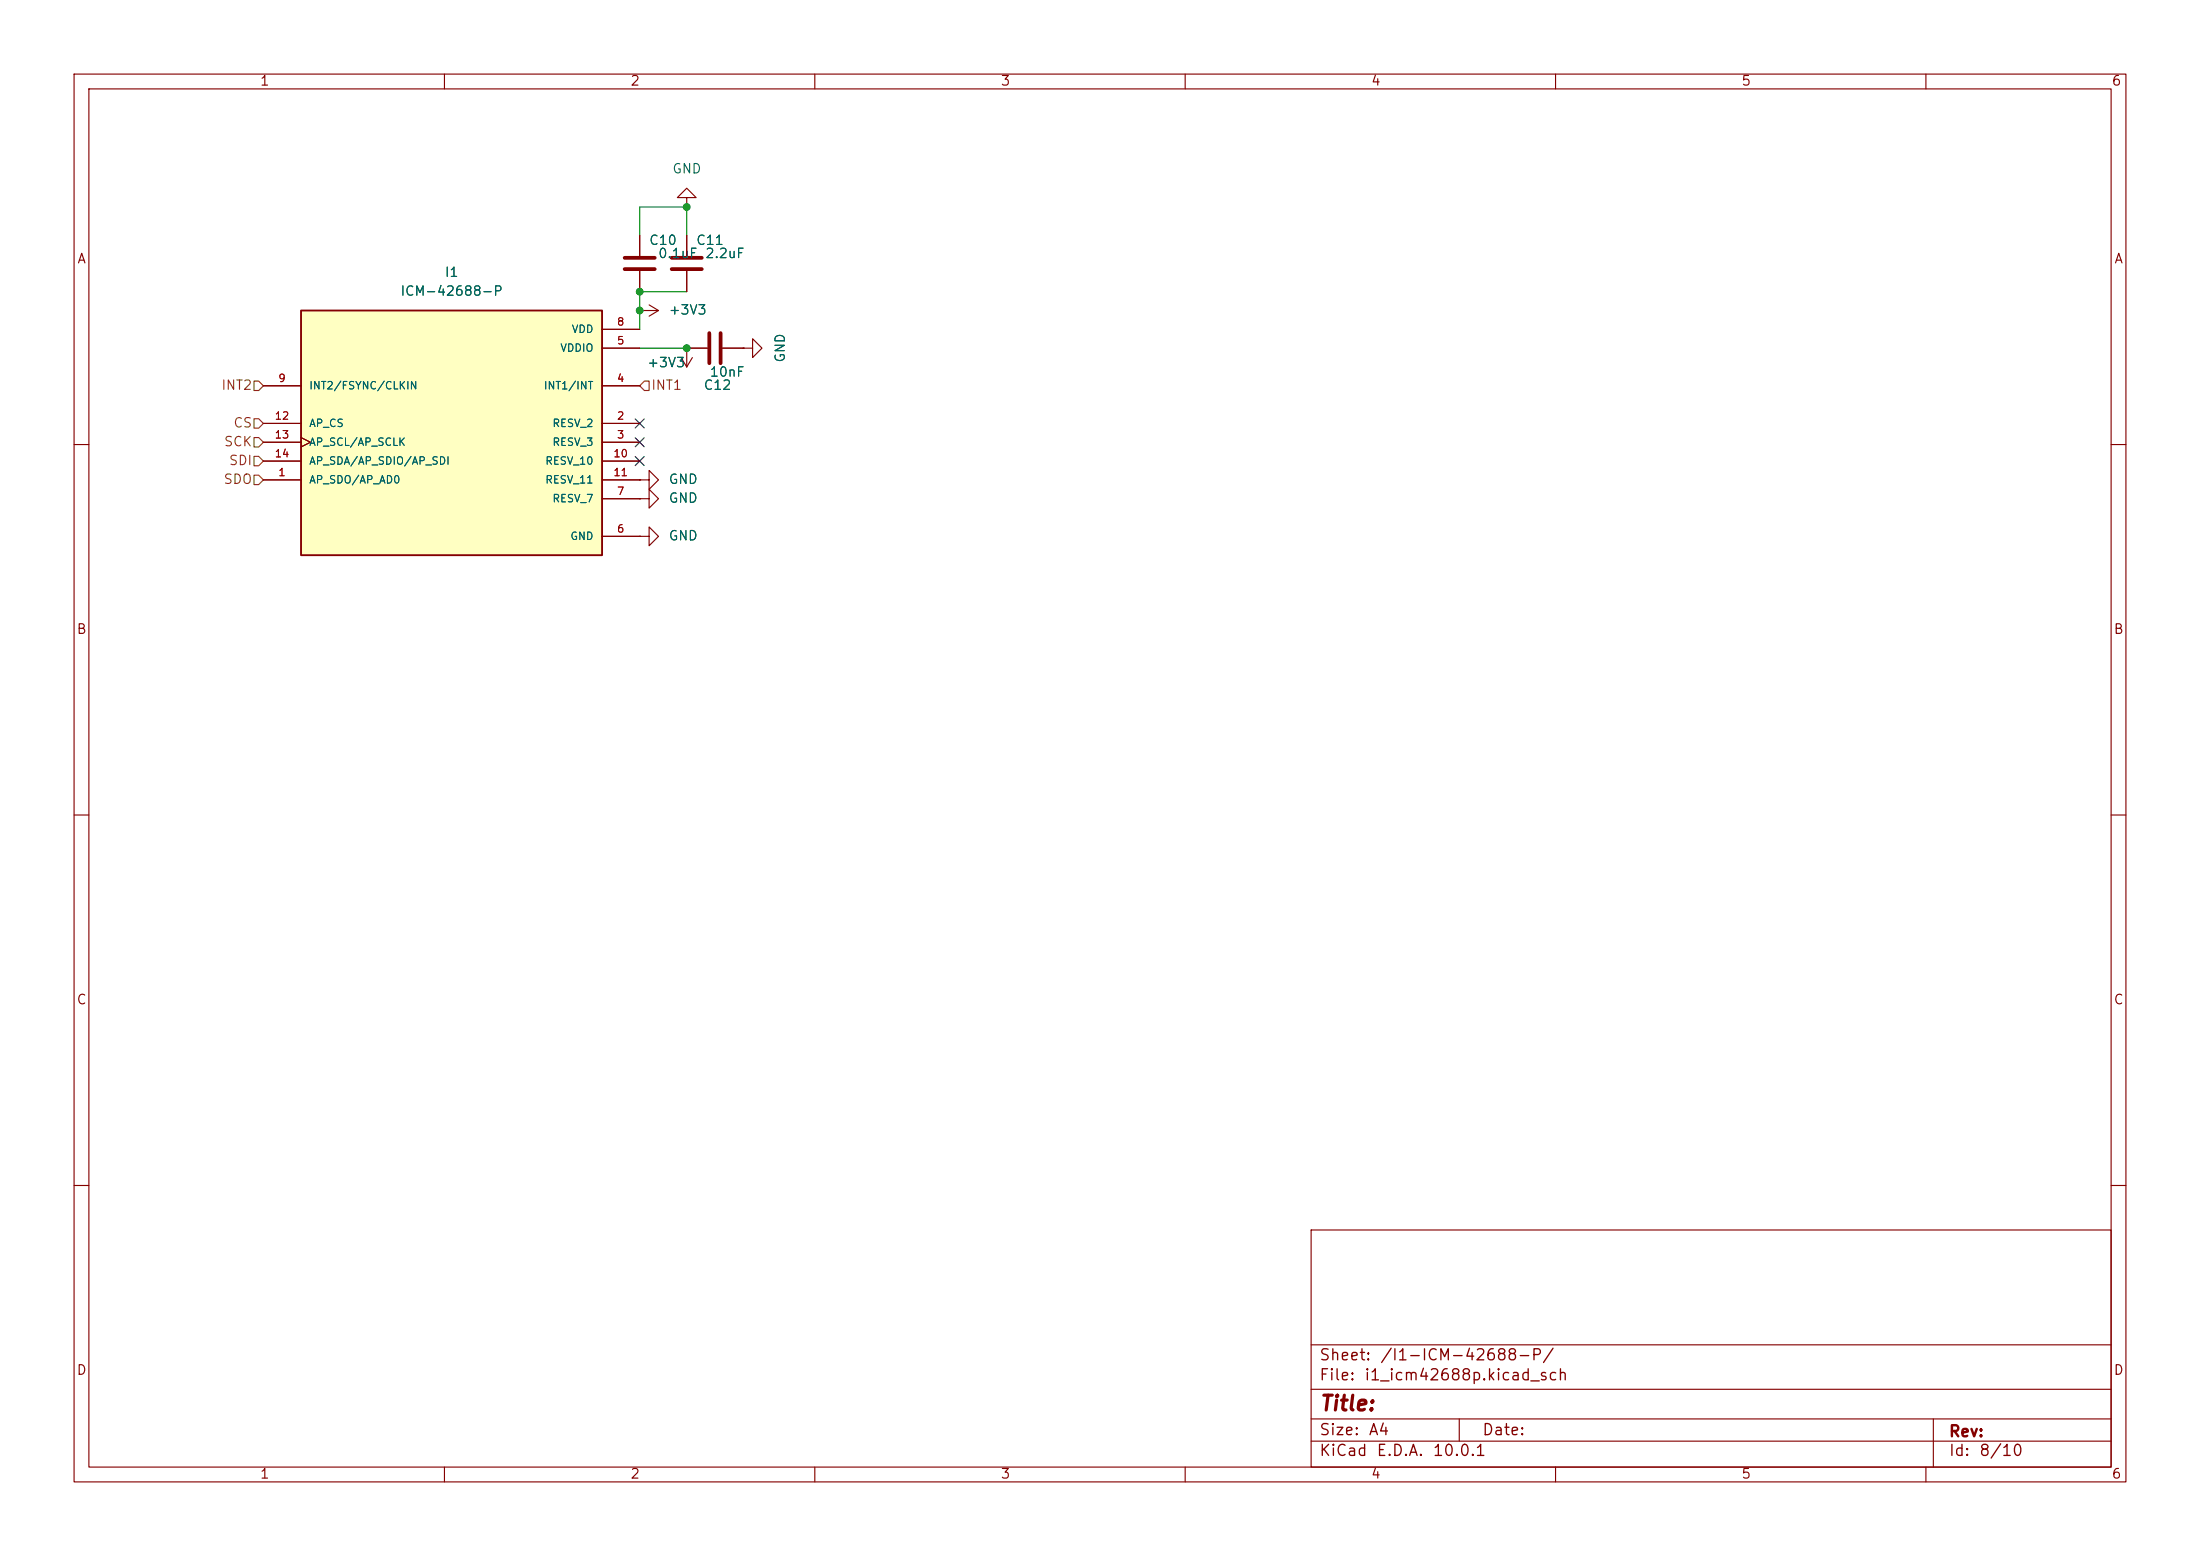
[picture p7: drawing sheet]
<svg xmlns="http://www.w3.org/2000/svg" width="297mm" height="210mm" viewBox="0 0 297 210" stroke-linecap="round" stroke-linejoin="round" font-family="sans-serif">
<g fill="none" stroke="#840000" stroke-width=".15">
<path d="M10 10h277v190h-277zM12 12h273v186h-273zM60 10v2M110 10v2M160 10v2M210 10v2M260 10v2M86.4 31.8v2.7M86.4 36.6v2.8M92.7 26.7h1.3l-1.3-1.3-1.3 1.3h1.3v1.2M92.7 27.9h.1M92.7 31.8v2.7"/>
<path d="M92.7 36.6v2.8M10 60h2M86.4 72.4h1.2v-1.3l1.3 1.3-1.3 1.3v-1.3M86.4 72.4h.1M86.4 67.3h1.2v-1.3l1.3 1.3-1.3 1.3v-1.3M86.4 67.3h.1M285 60h2M10 110h2M285 110h2M10 160h2M177 166h108v32h-108zM285 160h2"/>
<path d="M60 198v2M110 198v2M160 198v2M177 194.5h108M177 191.5h108M177 187.5h108M177 181.5h108M197 191.5v3M210 198v2M260 198v2M261 191.5v6.5"/>
</g>
<path d="M84.3 34.8h4.1M84.3 36.3h4.1M90.7 34.8h4M90.7 36.3h4" fill="none" stroke="#840000" stroke-width=".51"/>
<path d="M40.6 41.9h40.7v33h-40.7z" fill="#ffffc2"/>
<path d="M40.6 41.9h40.7v33h-40.7z" fill="none" stroke="#840000" stroke-width=".25"/>
<g fill="none" stroke="#840000" stroke-width=".15">
<path d="M86.4 31.8v2.7M86.4 36.6v2.8M92.7 31.8v2.7M92.7 36.6v2.8M35.6 57.2h5M35.6 59.7h5M35.6 52.1h5M40.6 59.1l1.3 .6-1.3 .6M81.3 57.2h5.1M81.3 59.7h5.1M81.3 52.1h5.1M81.3 47h5.1"/>
<path d="M81.3 44.5h5.1M86.4 41.9h.1M86.4 41.9h2.5M87.6 41.1l1.3 .8M88.9 41.9l-1.3 .8M91.9 48.3l.8 1.2M92.7 47h.1M92.7 47h2.8M92.7 47v2.5M93.5 48.3l-.8 1.2M97.5 47h2.8M100.3 47h1.3v-1.3l1.3 1.3-1.3 1.3v-1.3"/>
<path d="M100.3 47h.1M35.6 64.8h5M35.6 62.2h5M81.3 64.8h5.1M81.3 72.4h5.1M81.3 67.3h5.1M81.3 62.2h5.1M86.4 64.8h1.2v-1.3l1.3 1.3-1.3 1.2v-1.2M86.4 64.8h.1M86.4 67.3h.1M86.4 72.4h.1"/>
</g>
<path d="M95.8 45v4M97.3 45v4" fill="none" stroke="#840000" stroke-width=".51"/>
<path d="M34.3 51.4h.6l.7 .7-.7 .6h-.6zM34.3 56.5h.6l.7 .7-.7 .6h-.6zM34.3 59.1h.6l.7 .6-.7 .6h-.6zM87 51.4h.6v1.3h-.6l-.6-.6zM34.3 64.1h.6l.7 .7-.7 .6h-.6zM34.3 61.6h.6l.7 .6-.7 .7h-.6z" fill="none" stroke="#725600" stroke-width=".15"/>
<path d="M86.4 31.8v-3.9h6.3v3.9M92.7 39.4h-6.3v5.1M86.4 47h6.3" fill="none" stroke="#009600" stroke-width=".15"/>
<path d="M85.8 56.5l1.2 1.3M85.8 59.1l1.2 1.2M87 56.5l-1.2 1.3M87 59.1l-1.2 1.2M85.8 61.6l1.2 1.2M87 61.6l-1.2 1.2" fill="none" stroke="#000084" stroke-width=".15"/>
<g fill="#009600" stroke="#009600" stroke-width=".14">
<circle cx="92.7" cy="27.9" r=".46"/>
<circle cx="92.7" cy="47" r=".46"/>
<circle cx="86.4" cy="39.4" r=".46"/>
<circle cx="86.4" cy="41.9" r=".46"/>
</g>
<text font-size="2" fill="#840000" x="178" y="190.9">Title:</text>
<g font-size="1.5" fill="#840000">
<text x="178" y="184">Sheet:</text>
<text x="186.2" y="184">/I1-ICM-42688-P/</text>
<text x="178" y="186.7">File:</text>
<text x="184.1" y="186.7">i1_icm42688p.kicad_sch</text>
<text x="178" y="196.9">KiCad</text>
<text x="178" y="194.1">Size:</text>
<text x="184.7" y="194.1">A4</text>
<text x="185.7" y="196.9">E.D.A.</text>
<text x="193.3" y="196.9">10.0.1</text>
<text x="200" y="194.1">Date:</text>
<text x="263" y="194.3">Rev:</text>
<text x="263" y="196.9">Id:</text>
<text x="267.1" y="196.9">8/10</text>
</g>
<g font-size="1.3" fill="#840000">
<text x="35" y="11.9">1</text>
<text x="85" y="11.9">2</text>
<text x="135" y="11.9">3</text>
<text x="185" y="11.9">4</text>
<text x="235" y="11.9">5</text>
<text x="285" y="11.9">6</text>
<text x="10.3" y="35.9">A</text>
<text x="285.3" y="35.9">A</text>
<text x="10.3" y="85.9">B</text>
<text x="285.3" y="85.9">B</text>
<text x="10.3" y="135.9">C</text>
<text x="285.3" y="135.9">C</text>
<text x="10.3" y="185.9">D</text>
<text x="285.3" y="185.9">D</text>
<text x="35" y="199.9">1</text>
<text x="85" y="199.9">2</text>
<text x="135" y="199.9">3</text>
<text x="185" y="199.9">4</text>
<text x="235" y="199.9">5</text>
<text x="285" y="199.9">6</text>
</g>
<g font-size="1.3" fill="#006464">
<text x="90.7" y="23.7">GND</text>
<text x="87.5" y="33.4">C10</text>
<text x="88.8" y="35.2">0.1uF 2.2uF</text>
<text x="93.9" y="33.4">C11</text>
<text x="54" y="40.2">ICM-42688-P</text>
<text x="60" y="37.7">I1</text>
<text x="90.2" y="42.8">+3V3</text>
<text x="87.3" y="49.9">+3V3</text>
<text x="94.9" y="52.9">C12</text>
<text x="95.7" y="51.2">10nF</text>
<text x="106.3" y="49" transform="rotate(-90 106.3 49)">GND</text>
<text x="90.2" y="65.6">GND</text>
<text x="90.2" y="68.2">GND</text>
<text x="90.2" y="73.3">GND</text>
</g>
<g font-size="1.3" fill="#725600">
<text x="29.8" y="52.9">INT2</text>
<text x="87.8" y="52.9">INT1</text>
<text x="31.4" y="58">CS</text>
<text x="30.1" y="65.6">SDO</text>
<text x="30.1" y="60.6">SCK</text>
<text x="30.8" y="63.1">SDI</text>
</g>
<g font-size="1" fill="#006464">
<text x="75.6" y="47.7">VDDIO</text>
<text x="77.1" y="45.2">VDD</text>
<text x="41.7" y="52.8">INT2/FSYNC/CLKIN</text>
<text x="73.3" y="52.8">INT1/INT</text>
<text x="41.7" y="57.9">AP_CS</text>
<text x="74.5" y="57.9">RESV_2</text>
<text x="41.7" y="65.5">AP_SDO/AP_AD0</text>
<text x="41.7" y="60.4">AP_SCL/AP_SCLK</text>
<text x="41.7" y="63">AP_SDA/AP_SDIO/AP_SDI</text>
<text x="73.5" y="63">RESV_10</text>
<text x="73.5" y="65.5">RESV_11</text>
<text x="74.5" y="60.4">RESV_3</text>
<text x="74.5" y="68">RESV_7</text>
<text x="76.9" y="73.1">GND</text>
</g>
<g font-size="1" fill="#a90000">
<text x="83.2" y="46.7">5</text>
<text x="83.2" y="44.2">8</text>
<text x="37.5" y="51.8">9</text>
<text x="83.2" y="51.8">4</text>
<text x="37" y="56.9">12</text>
<text x="37" y="59.4">13</text>
<text x="83.2" y="56.9">2</text>
<text x="83.2" y="59.4">3</text>
<text x="37" y="62">14</text>
<text x="37.5" y="64.5">1</text>
<text x="82.7" y="62">10</text>
<text x="82.7" y="64.5">11</text>
<text x="83.2" y="67.1">7</text>
<text x="83.2" y="72.1">6</text>
</g>
</svg>
